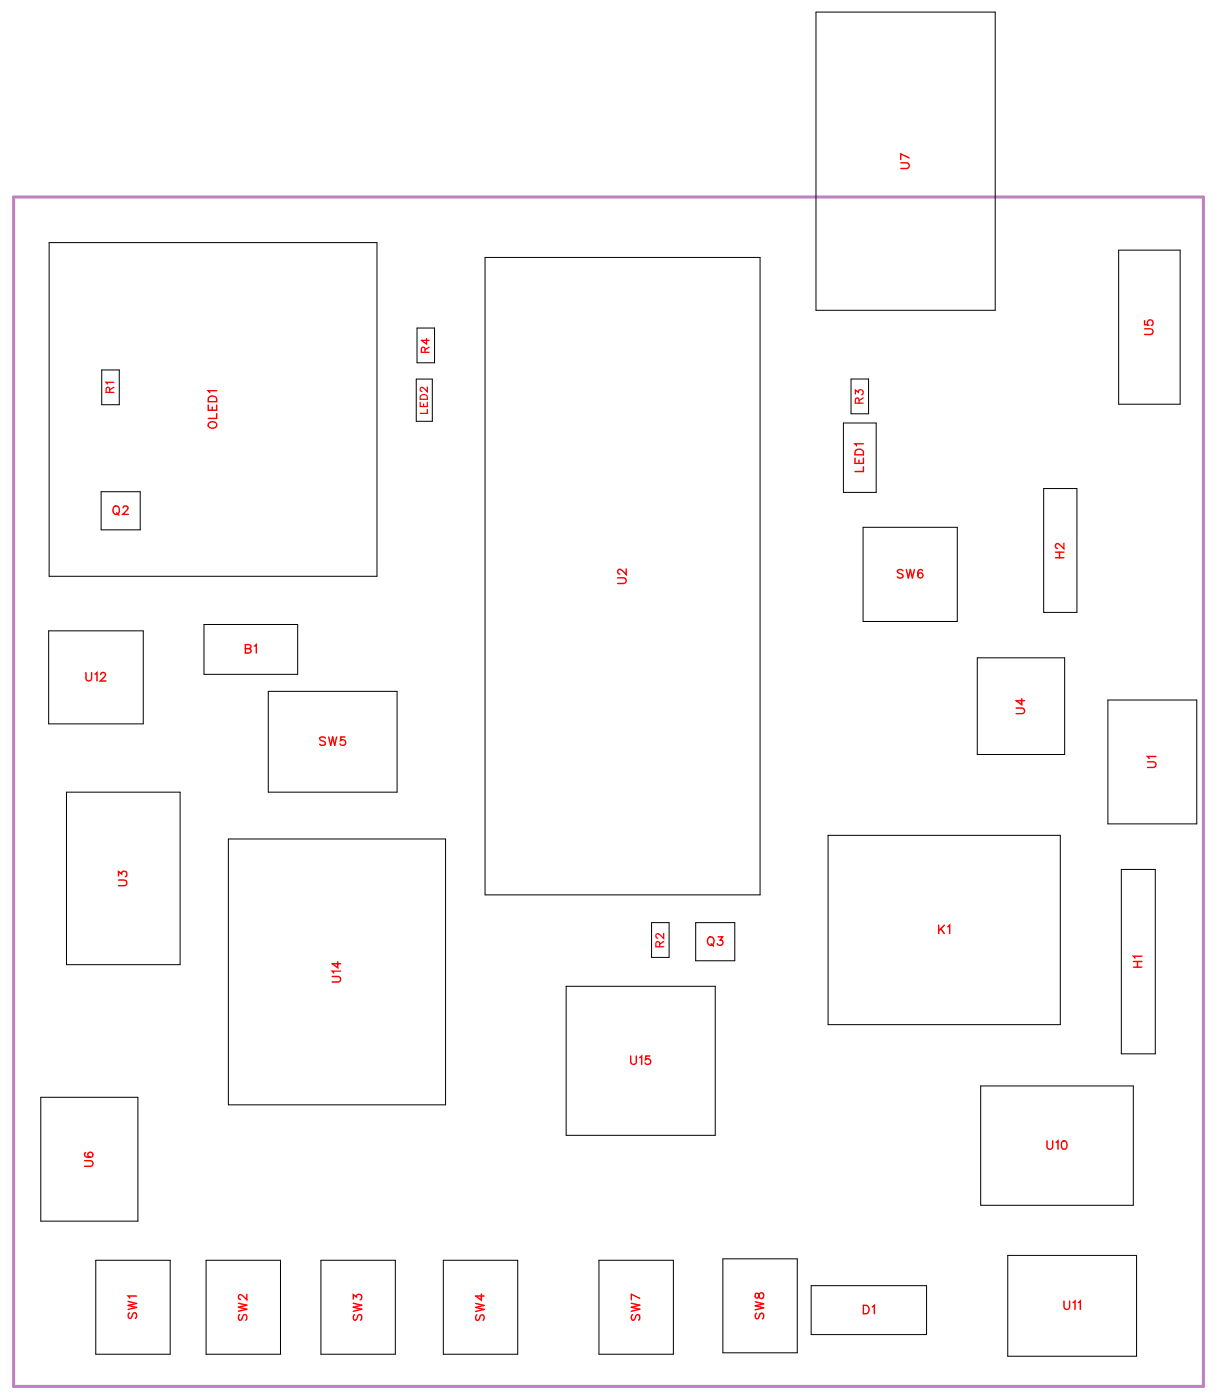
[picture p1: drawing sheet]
<svg xmlns="http://www.w3.org/2000/svg" width="102mm" height="118mm" viewBox="0 0 102 118" stroke-linecap="round" stroke-linejoin="round" font-family="sans-serif">
<path d="M1.1 16.6h100v100h-100z" fill="none" stroke="#bf80bf" stroke-width=".25"/>
<g fill="none" stroke="#000" stroke-width=".08">
<path d="M68.6 1h15v25.1h-15zM4.1 20.4h27.6v28.1h-27.6zM8.6 31.1h1.4v2.9h-1.4zM35 31.9h1.3v3.5h-1.3zM35 27.6h1.5v2.9h-1.5zM40.8 21.6h23.1v53.6h-23.1zM70.9 35.6h2.7v5.8h-2.7zM71.5 31.9h1.5v2.9h-1.5zM94 21h5.2v13h-5.2zM4.1 53h7.9v7.9h-7.9zM8.5 41.3h3.3v3.2h-3.3zM17.1 52.5h7.9v4.2h-7.9z"/>
<path d="M22.5 58.1h10.9v8.5h-10.9zM72.5 44.3h8v8h-8zM82.1 55.3h7.4v8.1h-7.4zM87.7 41.1h2.8v10.4h-2.8zM93.1 58.9h7.5v10.4h-7.5zM5.6 66.6h9.5v14.5h-9.5zM19.2 70.5h18.2v22.4h-18.2zM54.8 77.6h1.4v2.9h-1.4zM58.5 77.6h3.3v3.2h-3.3zM69.6 70.2h19.5v15.9h-19.5zM94.2 73.1h2.9v15.5h-2.9zM3.4 92.3h8.2v10.4h-8.2z"/>
<path d="M47.6 82.9h12.5v12.6h-12.5zM82.4 91.3h12.8v10h-12.8zM8 106h6.3v7.9h-6.3zM17.3 106h6.3v7.9h-6.3zM27 106h6.2v7.9h-6.2zM37.3 106h6.2v7.9h-6.2zM50.3 106h6.3v7.9h-6.3zM60.8 105.8h6.2v7.9h-6.2zM68.2 108.1h9.7v4.1h-9.7zM84.7 105.6h10.8v8.4h-10.8z"/>
</g>
<g fill="none" stroke="#f00" stroke-width=".12">
<path d="M75.7 13.7h.5l.2 .2-.1 .2-.6 .1M76.4 13.3l-.7-.4v.5M17.5 34.1v.4h.7v-.4M17.6 35.5a.35 .35 0 0 1 .4 0 .35 .35 0 0 1 .2 .4 .33 .33 0 0 1-.5 .1 .33 .33 0 0 1-.1-.5zM17.6 33.4l.2-.1 .3 .1 .1 .4h-.7zM17.8 34.2v.3M18.2 32.9h-.7l.1 .1M18.2 34.8v.4h-.7M71.9 38.5v.5h.7v-.5M71.9 37.9a.39 .39 0 0 1 .7 .1v.2h-.7zM72.2 38.7v.3M72.6 37.3h-.7l.1 .2"/>
<path d="M72.6 39.2v.4h-.7M96.2 27.6h.5l.2 .3-.1 .2h-.6M96.2 27v.3h.3a.25 .25 0 0 1 0-.3 .25 .25 0 0 1 .4 0 .25 .25 0 0 1-.1 .4M7.2 56.5v.6l.2 .2 .3-.1v-.7M8 56.7l.1-.2v.8M8.5 56.7l.1-.2h.1l.2 .2-.1 .2-.4 .4h.5M9.6 42.6a.33 .33 0 0 1 .4 .3 .33 .33 0 0 1-.4 .3l-.1-.2zM9.8 43.1l.2 .2M10.3 42.7l.2-.2h.1l.2 .2-.1 .2-.4 .3h.5M20.6 54.5l.5 .1v.2l-.2 .1h-.3v-.7l.5 .1v.1l-.2 .1M21.4 54.3l.1-.1v.7M51.9 48.6h.5l.2 .2-.1 .2-.6 .1"/>
<path d="M52.6 47.8v.5l-.3-.3-.2-.1-.2 .1v.1l.2 .2M75.9 48l-.2-.1-.3 .1 .1 .2 .4 .2v.1l-.2 .1-.3-.1M76.2 47.9l.1 .7 .2-.7 .2 .7 .2-.7M77.5 48v-.1a.35 .35 0 0 0-.4 .3 .35 .35 0 0 0 .2 .4 .22 .22 0 0 0 .3-.2 .22 .22 0 0 0-.2-.2 .22 .22 0 0 0-.3 .2M85.4 59.5h.5l.2 .2-.1 .3h-.6M85.9 58.7v.5l-.5-.3h.7M88.7 46.9h.7M88.7 46.4h.7M89 46.4v.5M89.4 45.7v.4l-.3-.3-.3-.1-.1 .1v.2l.2 .1M10 74h.5l.2 .2-.1 .2-.6 .1M10 73.6v-.3l.2 .2a.24 .24 0 0 1 .4-.2 .24 .24 0 0 1-.1 .4"/>
<path d="M27.3 62.1l-.1-.1-.3 .1v.1l.4 .2v.2l-.1 .1-.3-.1M27.6 62l.2 .7 .2-.7 .1 .7 .2-.7M29 62h-.4v.3a.25 .25 0 0 1 .4 0 .25 .25 0 0 1-.1 .3 .25 .25 0 0 1-.3-.1M59.5 78.9l.1-.1a.33 .33 0 0 1 .4 .3 .33 .33 0 0 1-.4 .3l-.1-.2zM59.8 79.3l.2 .2M60.4 78.8h.3l-.2 .2a.24 .24 0 0 1 .2 .4 .24 .24 0 0 1-.4-.1M78.9 77.8v.7M79.1 78.1l.3 .4M79.4 77.8l-.5 .5M79.6 77.9l.2-.1v.7M96.4 64.1h.6l.2 .2-.1 .2h-.7M97.2 63.6h-.8l.2 .2"/>
<path d="M7.1 97.6h.5l.2 .2-.1 .2-.6 .1M7.2 96.9h-.1a.35 .35 0 0 0 .3 .5 .35 .35 0 0 0 .4-.3 .22 .22 0 0 0-.2-.2 .22 .22 0 0 0-.2 .2 .22 .22 0 0 0 .2 .2M27.9 82.1h.5l.2 .2-.1 .2-.6 .1M28.4 80.9v.5l-.5-.4h.7M28.6 81.6h-.7l.1 .2M53 88.8v.5l.2 .2 .2-.1 .1-.6M53.8 88.9l.1-.1v.7M54.6 88.8h-.3l-.1 .3a.25 .25 0 0 1 .4 0 .25 .25 0 0 1 0 .4 .25 .25 0 0 1-.4-.1M88 95.9v.5l.2 .2 .2-.1 .1-.6M88.8 96l.1-.1v.7M89.3 96l.1-.1a.37 .37 0 0 1 .3 .4 .37 .37 0 0 1-.3 .3 .45 .45 0 0 1-.1-.6zM95.3 81.3h.7"/>
<path d="M95.3 80.8h.7M95.6 80.8v.5M96 80.4h-.7l.1 .2M10.8 109.4l.7 .2-.7 .2 .7 .1-.7 .2M10.9 110.4l-.1 .1 .1 .3h.1l.2-.4h.2l.1 .1-.1 .3M11.5 109h-.7l.1 .1M20 109.6l.7 .1-.7 .2 .7 .2-.7 .1M20.1 110.5l-.1 .2 .1 .3 .2-.1 .2-.3 .2-.1v.2v.3M20.7 108.8v.5l-.3-.3-.2-.1-.2 .1v.1l.2 .2M29.7 109.2v-.3l.3 .2a.24 .24 0 0 1 .3-.2 .24 .24 0 0 1 0 .4M29.7 109.6l.7 .1-.7 .2 .7 .2-.7 .1M29.8 110.5l-.1 .2 .1 .3 .2-.1 .2-.4h.1l.1 .2-.1 .3"/>
<path d="M40 109.6l.7 .2-.7 .1 .7 .2-.7 .2M40.1 110.5l-.1 .2 .1 .3h.2l.2-.5h.1l.1 .2-.1 .3M40.5 108.8v.5l-.5-.3h.7M53.1 109.6l.7 .1-.7 .2 .7 .2-.7 .1M53.2 110.5l-.1 .2 .1 .3 .1-.1 .3-.4h.1l.1 .2-.1 .3M53.8 109.2l-.7-.4v.5M63.5 109.5l.7 .1-.7 .2 .7 .2-.7 .1M63.5 108.8v.3h.1l.3-.4a.24 .24 0 0 1 .3 .2 .24 .24 0 0 1-.3 .3l-.1-.1-.1-.3zM63.6 110.4l-.1 .2 .1 .3 .1-.1 .3-.4h.1l.1 .2-.1 .3M72.6 109.7h.2a.38 .38 0 0 1 .2 .4 .38 .38 0 0 1-.2 .4h-.2zM73.3 109.9l.2-.2v.8M89.4 109.4v.5l.2 .2 .3-.1v-.6"/>
<path d="M90.2 109.5l.1-.1v.7M90.6 109.5l.2-.1v.7"/>
</g>
<path d="M9.2 33v-.4h-.2l-.1 .4h.7M9.6 32.1h-.7l.1 .2M9.6 32.6l-.4 .2M35.7 29.6v-.4h-.2l-.1 .4h.7M35.8 28.5v.4l-.4-.3h.7M36.1 29.2l-.4 .2M71.9 33.1v-.3l.2 .2a.22 .22 0 0 1 .4-.2 .22 .22 0 0 1-.1 .4M72.2 33.9v-.4h-.2l-.1 .4h.6M72.5 33.5l-.3 .2M55.4 79.6v-.4h-.2l-.1 .4h.7M55.8 78.5v.4l-.5-.4-.2 .3 .2 .1M55.8 79.2l-.4 .2" fill="none" stroke="#f00" stroke-width=".11"/>
<path d="M35.3 33.8v.4h.6v-.4M35.3 33.3a.33 .33 0 0 1 .6 .1v.2h-.6zM35.6 34v.2M35.9 32.5v.4l-.5-.3-.1 .2 .2 .1M35.9 34.4v.4h-.6" fill="none" stroke="#f00" stroke-width=".1"/>
<g font-size="1.2" fill="#fff">
<text x="76.7" y="14.2" transform="rotate(-90 76.7 14.2)">U7</text>
<text x="97.2" y="28.2" transform="rotate(-90 97.2 28.2)">U5</text>
<text x="18.5" y="36.1" transform="rotate(-90 18.5 36.1)">OLED1</text>
<text x="72.9" y="39.7" transform="rotate(-90 72.9 39.7)">LED1</text>
<text x="9.4" y="43.5">Q2</text>
<text x="89.7" y="47" transform="rotate(-90 89.7 47)">H2</text>
<text x="52.9" y="49.1" transform="rotate(-90 52.9 49.1)">U2</text>
<text x="75.4" y="48.9">SW6</text>
<text x="7.2" y="57.6">U12</text>
<text x="20.6" y="55.2">B1</text>
<text x="26.8" y="63">SW5</text>
<text x="86.4" y="60.1" transform="rotate(-90 86.4 60.1)">U4</text>
<text x="97.4" y="64.6" transform="rotate(-90 97.4 64.6)">U1</text>
<text x="11" y="74.5" transform="rotate(-90 11 74.5)">U3</text>
<text x="28.9" y="82.6" transform="rotate(-90 28.9 82.6)">U14</text>
<text x="59.4" y="79.8">Q3</text>
<text x="78.8" y="78.8">K1</text>
<text x="96.3" y="81.4" transform="rotate(-90 96.3 81.4)">H1</text>
<text x="52.9" y="89.8">U15</text>
<text x="8.1" y="98.1" transform="rotate(-90 8.1 98.1)">U6</text>
<text x="87.9" y="96.9">U10</text>
<text x="11.8" y="110.9" transform="rotate(-90 11.8 110.9)">SW1</text>
<text x="21" y="111.1" transform="rotate(-90 21 111.1)">SW2</text>
<text x="30.7" y="111.1" transform="rotate(-90 30.7 111.1)">SW3</text>
<text x="41" y="111.1" transform="rotate(-90 41 111.1)">SW4</text>
<text x="54.1" y="111.1" transform="rotate(-90 54.1 111.1)">SW7</text>
<text x="64.5" y="110.9" transform="rotate(-90 64.5 110.9)">SW8</text>
<text x="72.5" y="110.8">D1</text>
<text x="89.4" y="110.4">U11</text>
</g>
<g font-size="1.1" fill="#fff">
<text x="36.3" y="29.7" transform="rotate(-90 36.3 29.7)">R4</text>
<text x="9.8" y="33" transform="rotate(-90 9.8 33)">R1</text>
<text x="72.8" y="33.9" transform="rotate(-90 72.8 33.9)">R3</text>
<text x="56.1" y="79.7" transform="rotate(-90 56.1 79.7)">R2</text>
</g>
<text font-size="1" fill="#fff" x="36.2" y="34.8" transform="rotate(-90 36.2 34.8)">LED2</text>
</svg>
